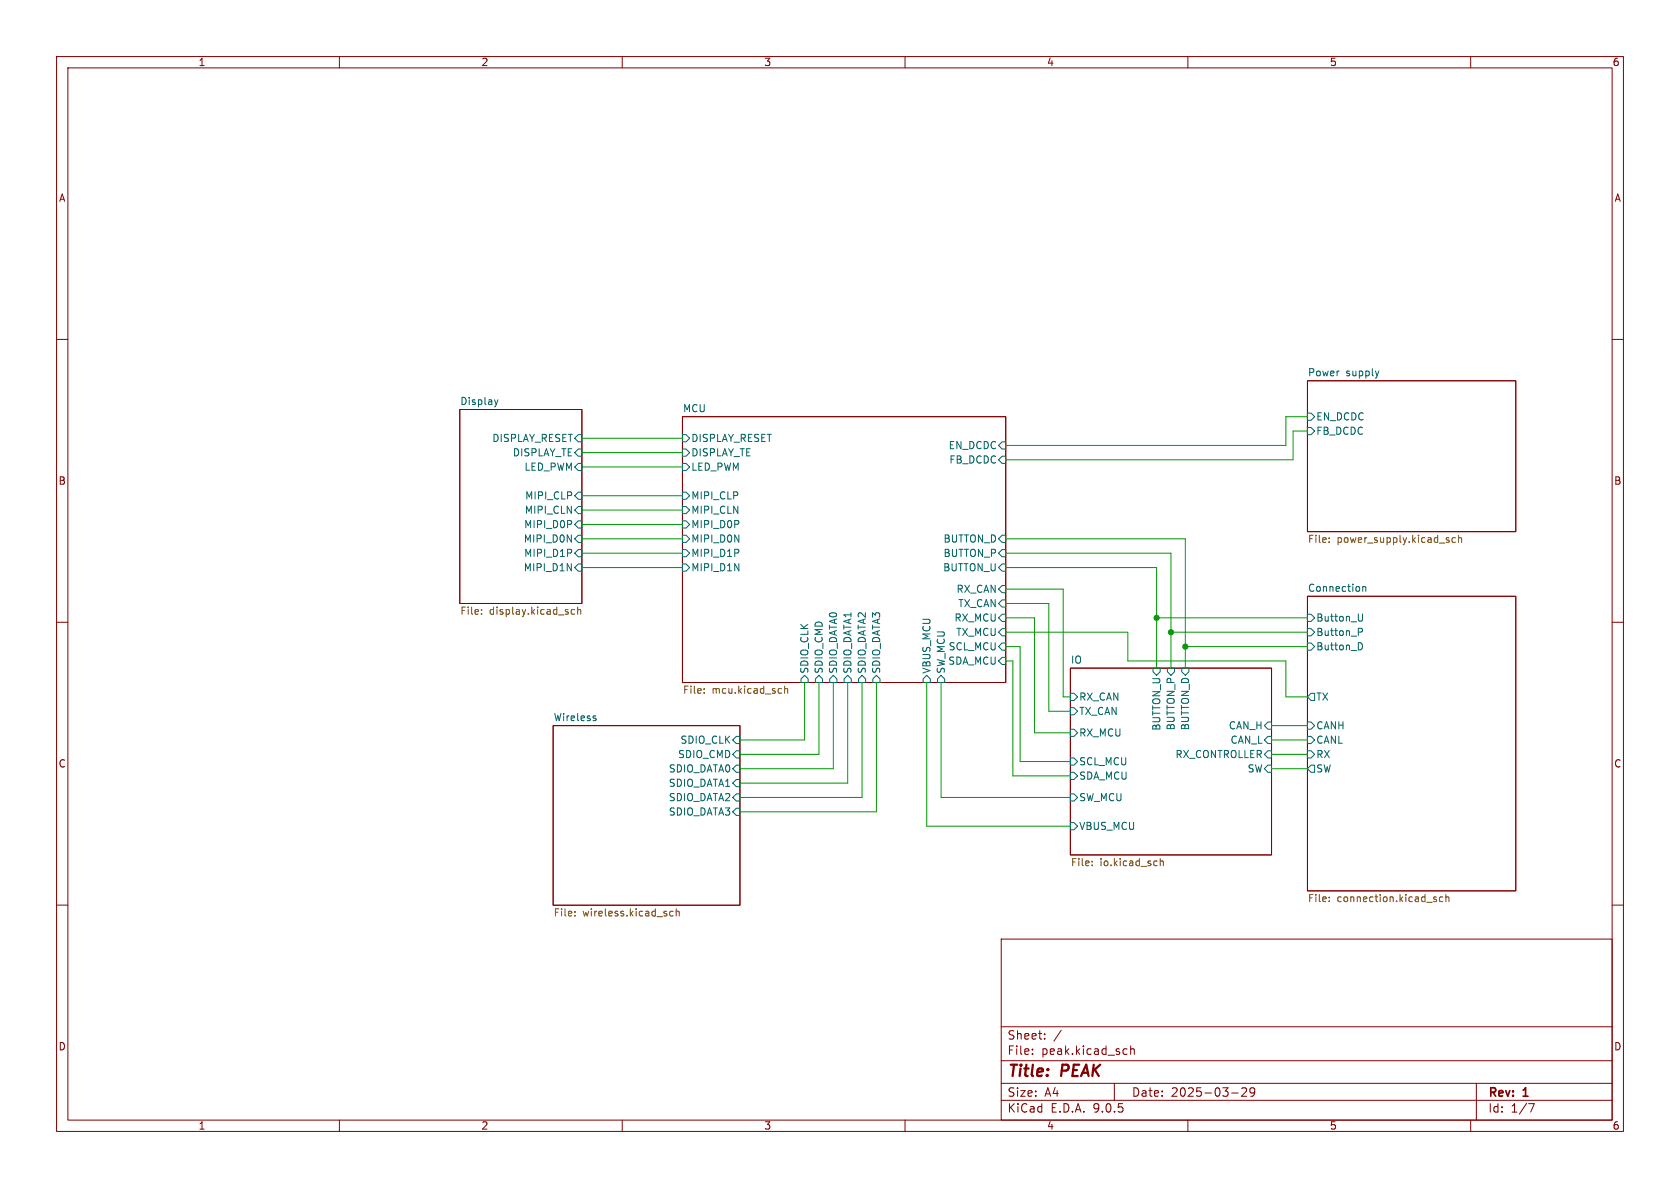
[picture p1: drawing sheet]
<svg xmlns="http://www.w3.org/2000/svg" width="297mm" height="210mm" viewBox="0 0 297 210" stroke-linecap="round" stroke-linejoin="round" font-family="sans-serif">
<g fill="none" stroke="#840000" stroke-width=".18">
<path d="M10 10h277v190h-277zM12 12h273v186h-273zM60 10v2M110 10v2M160 10v2M210 10v2M260 10v2M10 60h2M81.3 72.4h21.6v34.3h-21.6zM120.6 73.7h57.2v47h-57.2zM231.1 67.3h36.9v26.7h-36.9zM285 60h2"/>
<path d="M10 110h2M189.2 118.1h35.6v33h-35.6zM231.1 105.4h36.9v52.1h-36.9zM285 110h2M97.8 128.3h33v31.7h-33zM10 160h2M177 166h108v32h-108zM285 160h2M60 198v2M110 198v2M160 198v2M177 194.5h108"/>
<path d="M177 191.5h108M177 187.5h108M177 181.5h108M182.5 186.3v.1M182.5 185.5v.1M184.7 183.6v.1M184.7 182.8v.1M187.6 182.1l-1.3 2M197 191.5v3M198.8 185.4l.4 .1M199.2 186.3l-.4 .1M199.9 185.5l.2-.1 .4 .1v.9"/>
<path d="M199.9 184.9v1.5M210 198v2M217.7 193.2h1.2M219.5 192.4l.6-.1 .2 .1 .1 .3-.9 1.1h.9M221.8 192.9l-.3 .3h-.3l-.2-.3 .1-.5 .4-.1 .2 .1a.99 .99 0 0 1-.3 1.4h-.3M260 198v2M261 191.5v6.5M270.2 195.1h1l-.6 1.5"/>
</g>
<g fill="none" stroke="#006464" stroke-width=".18">
<path d="M87.4 70.7l.3 .8M87.7 71.5l-.1 .3M88 70.7l-.3 .8M101.6 77.5l.6-.7h.7v1.3h-.7zM102.2 79.4h.7v1.2h-.7l-.6-.6zM120.6 76.8h.7l.6 .7-.6 .6h-.7zM120.6 79.4h.7l.6 .6-.6 .6h-.7zM177.2 78.1h.6v1.3h-.6l-.7-.7zM231.1 73h.7l.6 .7-.6 .6h-.7zM231.1 75.6h.7l.6 .6-.6 .6h-.7zM243.8 65.6l-.3 .8M101.6 82.6l.6-.7h.7v1.3h-.7z"/>
<path d="M101.6 92.7l.6-.6h.7v1.2h-.7zM102.2 89.5h.7v1.3h-.7l-.6-.6zM102.2 87h.7v1.3h-.7l-.6-.7zM102.2 94.6h.7v1.3h-.7l-.6-.6zM102.2 99.7h.7v1.3h-.7l-.6-.7zM102.2 97.2h.7v1.2h-.7l-.6-.6zM120.6 81.9h.7l.6 .7-.6 .6h-.7zM120.6 89.5h.7l.6 .7-.6 .6h-.7zM120.6 87h.7l.6 .6-.6 .7h-.7zM120.6 94.6h.7l.6 .7-.6 .6h-.7zM120.6 92.1h.7l.6 .6-.6 .6h-.7zM120.6 99.7h.7l.6 .6-.6 .7h-.7z"/>
<path d="M120.6 97.2h.7l.6 .6-.6 .6h-.7zM177.2 80.6h.6v1.3h-.6l-.7-.6zM177.2 94.6h.6v1.3h-.6l-.7-.6zM177.2 97.2h.6v1.2h-.6l-.7-.6zM177.2 99.7h.6v1.3h-.6l-.7-.7zM142.2 119.4l.7 .6v.7h-1.3v-.7zM144.8 119.4l.6 .6v.7h-1.3v-.7zM147.3 119.4l.7 .6v.7h-1.3v-.7zM152.4 119.4l.6 .6v.7h-1.2v-.7zM154.9 119.4l.7 .6v.7h-1.3v-.7zM163.8 119.4l.7 .6v.7h-1.3v-.7zM166.4 119.4l.6 .6v.7h-1.3v-.7z"/>
<path d="M177.2 113.7h.6v1.2h-.6l-.7-.6zM177.2 116.2h.6v1.3h-.6l-.7-.7zM177.2 103.5h.6v1.3h-.6l-.7-.7zM177.2 108.6h.6v1.3h-.6l-.7-.7zM177.2 106h.6v1.3h-.6l-.7-.6zM177.2 111.1h.6v1.3h-.6l-.7-.6zM203.8 118.1h1.3v.6l-.6 .7-.7-.7zM206.4 118.1h1.2v.6l-.6 .7-.6-.7zM208.9 118.1h1.3v.6l-.7 .7-.6-.7zM231.1 113.7h.7l.6 .6-.6 .6h-.7zM231.1 111.1h.7l.6 .7-.6 .6h-.7zM231.1 108.6h.7l.6 .6-.6 .7h-.7z"/>
<path d="M240.1 111.1h.5l.3 .2-.2 .4h-.6M240.4 113.6a.68 .68 0 0 1 .5 .6 .68 .68 0 0 1-.5 .7M240.9 108.5v1.1l-.2 .1-.3 .1M240.9 103.7v.8M240.9 103.8l.2-.1h.3l.1 .8M105 127h.3l.1 .2-.2 .2h-.2M105 126.5l.3 .1M130.2 132.7h.6v1.3h-.6l-.7-.6zM130.2 130.2h.6v1.2h-.6l-.7-.6zM130.2 137.8h.6v1.3h-.6l-.7-.7zM130.2 135.3h.6v1.2h-.6l-.7-.6zM149.2 120l.7-.6 .6 .6v.7h-1.3z"/>
<path d="M189.2 122.6h.7l.6 .6-.6 .6h-.7zM189.2 128.9h.7l.6 .6-.6 .7h-.7zM189.2 134h.7l.6 .6-.6 .7h-.7zM189.2 136.5h.7l.6 .7-.6 .6h-.7zM189.2 125.1h.7l.6 .6-.6 .7h-.7zM224.2 127.6h.6v1.3h-.6l-.7-.6zM224.2 130.2h.6v1.2h-.6l-.7-.6zM224.2 132.7h.6v1.3h-.6l-.7-.6zM224.2 135.3h.6v1.2h-.6l-.7-.6zM231.1 127.6h.7l.6 .7-.6 .6h-.7zM231.1 130.2h.7l.6 .6-.6 .6h-.7zM231.1 132.7h.7l.6 .7-.6 .6h-.7z"/>
<path d="M231.8 135.3h.6v1.2h-.6l-.7-.6zM231.8 122.6h.6v1.2h-.6l-.7-.6zM130.2 142.9h.6v1.2h-.6l-.7-.6zM130.2 140.3h.6v1.3h-.6l-.7-.6zM189.2 140.3h.7l.6 .7-.6 .6h-.7zM189.2 145.4h.7l.6 .7-.6 .6h-.7z"/>
</g>
<g fill="none" stroke="#725600" stroke-width=".18">
<path d="M235 95.1v.1M235 95.8v.1M256 95.5l.2 .1-.2 .3M256 95l.2 .1M257.3 95.1l-.4-.1-.2 .3 .1 .5h.5M257.8 95.2l.2-.2 .3 .1 .1 .8M257.8 94.6v1.3M85.1 108.5v.1M85.1 107.8v.1M101.6 107.8l-.4-.1-.2 .3 .1 .5h.5M102.1 107.9l.2-.2 .3 .1 .1 .8M102.1 107.3v1.3"/>
<path d="M124.5 122.4v.2M124.5 121.8v.1M138 121.7l.2 .1M138.2 122.5l-.2 .1M138.7 121.3v1.3M138.7 121.8l.2-.1 .3 .1 .1 .8M193.1 152.9v.1M193.1 152.3v.1M205.1 151.8v1.2M205.1 152.3l.2-.1 .3 .1 .1 .7M235 159.3v.1M235 158.6v.1"/>
<path d="M253.6 159h.3l.1 .2-.2 .2h-.2M253.6 158.5l.3 .1M255.1 158.6l-.4-.1-.2 .3 .1 .5h.5M255.6 158.7l.2-.2 .3 .1 .1 .8M255.6 158.1v1.3M101.6 161.8v.1M101.6 161.1v.2M119 161.1h-.4l-.2 .2 .1 .6h.5M119.5 161.2l.2-.1h.3l.1 .8M119.5 160.7v1.2"/>
</g>
<g fill="none" stroke="#009600" stroke-width=".18">
<path d="M102.9 77.5h17.7M231.1 73.7h-3.8v5h-49.5M231.1 76.2h-2.5v5.1h-50.8M102.9 80h17.7M102.9 82.6h17.7M102.9 95.3h17.7M102.9 97.8h17.7M102.9 92.7h17.7M102.9 90.2h17.7M102.9 87.6h17.7M177.8 97.8h29.2v20.3M177.8 95.3h31.7v22.8"/>
<path d="M102.9 100.3h17.7M177.8 109.2h5.1v20.3h6.3M177.8 116.8h1.3v20.4h10.1M177.8 100.3h26.7v17.8M177.8 114.3h2.5v20.3h8.9M177.8 111.8h21.6v5h27.9v6.4h3.8M177.8 104.1h10.2v19.1h1.2M177.8 106.7h7.6v19h3.8M204.5 109.2h26.6M207 111.8h24.1M209.5 114.3h21.6M142.2 120.7v10.1h-11.4"/>
<path d="M144.8 120.7v12.7h-14M147.3 120.7v15.2h-16.5M149.9 120.7v17.7h-19.1M152.4 120.7v20.3h-21.6M154.9 120.7v22.8h-24.1M163.8 120.7v25.4h25.4M166.4 120.7v20.3h22.8M224.8 130.8h6.3M224.8 133.4h6.3M224.8 135.9h6.3M224.8 128.3h6.3"/>
</g>
<g fill="#009600" stroke="#009600" stroke-width=".18">
<circle cx="204.5" cy="109.2" r=".46"/>
<circle cx="207" cy="111.8" r=".46"/>
<circle cx="209.5" cy="114.3" r=".46"/>
</g>
<g font-size="2.8" fill="#840000">
<text x="178" y="190.9">Title:</text>
<text x="187.7" y="190.9">PEAK</text>
</g>
<g font-size="2.1" fill="#840000">
<text x="178" y="184">Sheet:</text>
<text x="178" y="186.7">File:</text>
<text x="184.1" y="186.7">peak.kicad_sch</text>
<text x="178" y="196.9">KiCad</text>
<text x="178" y="194.1">Size:</text>
<text x="184.7" y="194.1">A4</text>
<text x="185.7" y="196.9">E.D.A.</text>
<text x="193.3" y="196.9">9.0.5</text>
<text x="200" y="194.1">Date:</text>
<text x="207" y="194.1">2025-03-29</text>
<text x="263" y="194.3">Rev:</text>
<text x="263" y="196.9">Id:</text>
<text x="267.1" y="196.9">1/7</text>
<text x="269.4" y="194.3">1</text>
</g>
<g font-size="1.8" fill="#840000">
<text x="35" y="11.9">1</text>
<text x="85" y="11.9">2</text>
<text x="135" y="11.9">3</text>
<text x="185" y="11.9">4</text>
<text x="235" y="11.9">5</text>
<text x="285" y="11.9">6</text>
<text x="10.3" y="35.9">A</text>
<text x="285.3" y="35.9">A</text>
<text x="10.3" y="85.9">B</text>
<text x="285.3" y="85.9">B</text>
<text x="10.3" y="135.9">C</text>
<text x="285.3" y="135.9">C</text>
<text x="10.3" y="185.9">D</text>
<text x="285.3" y="185.9">D</text>
<text x="35" y="199.9">1</text>
<text x="85" y="199.9">2</text>
<text x="135" y="199.9">3</text>
<text x="185" y="199.9">4</text>
<text x="235" y="199.9">5</text>
<text x="285" y="199.9">6</text>
</g>
<g font-size="1.8" fill="#006464">
<text x="81.3" y="71.7">Display</text>
<text x="231.1" y="66.6">Power</text>
<text x="237.9" y="66.6">supply</text>
<text x="120.6" y="72.9">MCU</text>
<text x="232.6" y="74.5">EN_DCDC</text>
<text x="232.6" y="77.1">FB_DCDC</text>
<text x="86.9" y="78.3">DISPLAY_RESET</text>
<text x="90.6" y="80.9">DISPLAY_TE</text>
<text x="92.6" y="83.4">LED_PWM</text>
<text x="122.1" y="78.3">DISPLAY_RESET</text>
<text x="122.1" y="80.9">DISPLAY_TE</text>
<text x="122.1" y="83.4">LED_PWM</text>
<text x="167.6" y="79.6">EN_DCDC</text>
<text x="167.7" y="82.1">FB_DCDC</text>
<text x="92.7" y="88.5">MIPI_CLP</text>
<text x="122.1" y="88.5">MIPI_CLP</text>
<text x="92.6" y="93.6">MIPI_D0P</text>
<text x="92.7" y="91">MIPI_CLN</text>
<text x="122.1" y="91">MIPI_CLN</text>
<text x="122.1" y="93.6">MIPI_D0P</text>
<text x="92.5" y="96.1">MIPI_D0N</text>
<text x="92.5" y="101.2">MIPI_D1N</text>
<text x="92.6" y="98.7">MIPI_D1P</text>
<text x="122.1" y="96.1">MIPI_D0N</text>
<text x="122.1" y="101.2">MIPI_D1N</text>
<text x="122.1" y="98.7">MIPI_D1P</text>
<text x="166.6" y="101.2">BUTTON_U</text>
<text x="166.7" y="96.1">BUTTON_D</text>
<text x="166.7" y="98.7">BUTTON_P</text>
<text x="169" y="105">RX_CAN</text>
<text x="169.3" y="107.5">TX_CAN</text>
<text x="231.1" y="104.7">Connection</text>
<text x="168.6" y="110.1">RX_MCU</text>
<text x="168.9" y="112.6">TX_MCU</text>
<text x="232.6" y="112.6">Button_P</text>
<text x="232.6" y="110.1">Button_U</text>
<text x="143.1" y="119.2" transform="rotate(-90 143.1 119.2)">SDIO_CLK</text>
<text x="145.6" y="119.2" transform="rotate(-90 145.6 119.2)">SDIO_CMD</text>
<text x="148.2" y="119.2" transform="rotate(-90 148.2 119.2)">SDIO_DATA0</text>
<text x="150.7" y="119.2" transform="rotate(-90 150.7 119.2)">SDIO_DATA1</text>
<text x="153.3" y="119.2" transform="rotate(-90 153.3 119.2)">SDIO_DATA2</text>
<text x="155.8" y="119.2" transform="rotate(-90 155.8 119.2)">SDIO_DATA3</text>
<text x="164.7" y="119.2" transform="rotate(-90 164.7 119.2)">VBUS_MCU</text>
<text x="167.2" y="119.2" transform="rotate(-90 167.2 119.2)">SW_MCU</text>
<text x="167.5" y="117.7">SDA_MCU</text>
<text x="167.6" y="115.2">SCL_MCU</text>
<text x="189.2" y="117.4">IO</text>
<text x="232.6" y="115.2">Button_D</text>
<text x="190.7" y="124.1">RX_CAN</text>
<text x="232.6" y="124.1">TX</text>
<text x="97.8" y="127.6">Wireless</text>
<text x="120.2" y="131.7">SDIO_CLK</text>
<text x="190.7" y="130.4">RX_MCU</text>
<text x="190.7" y="126.6">TX_CAN</text>
<text x="205.3" y="129.3" transform="rotate(-90 205.3 129.3)">BUTTON_U</text>
<text x="207.9" y="129.2" transform="rotate(-90 207.9 129.2)">BUTTON_P</text>
<text x="210.4" y="129.2" transform="rotate(-90 210.4 129.2)">BUTTON_D</text>
<text x="217.1" y="129.1">CAN_H</text>
<text x="217.4" y="131.7">CAN_L</text>
<text x="232.6" y="129.1">CANH</text>
<text x="232.6" y="131.7">CANL</text>
<text x="118.1" y="136.8">SDIO_DATA0</text>
<text x="119.8" y="134.2">SDIO_CMD</text>
<text x="190.7" y="135.5">SCL_MCU</text>
<text x="207.7" y="134.2">RX_CONTROLLER</text>
<text x="220.5" y="136.8">SW</text>
<text x="232.6" y="136.8">SW</text>
<text x="232.6" y="134.2">RX</text>
<text x="118.1" y="141.8">SDIO_DATA2</text>
<text x="118.1" y="139.3">SDIO_DATA1</text>
<text x="190.7" y="138">SDA_MCU</text>
<text x="190.7" y="141.8">SW_MCU</text>
<text x="118.1" y="144.4">SDIO_DATA3</text>
<text x="190.7" y="146.9">VBUS_MCU</text>
</g>
<g font-size="1.8" fill="#725600">
<text x="231.1" y="96.3">File:</text>
<text x="236.4" y="96.3">power_supply.kicad_sch</text>
<text x="81.3" y="109">File:</text>
<text x="86.5" y="109">display.kicad_sch</text>
<text x="120.6" y="123">File:</text>
<text x="125.9" y="123">mcu.kicad_sch</text>
<text x="189.2" y="153.4">File:</text>
<text x="194.5" y="153.4">io.kicad_sch</text>
<text x="231.1" y="159.8">File:</text>
<text x="236.4" y="159.8">connection.kicad_sch</text>
<text x="97.8" y="162.3">File:</text>
<text x="103" y="162.3">wireless.kicad_sch</text>
</g>
</svg>
